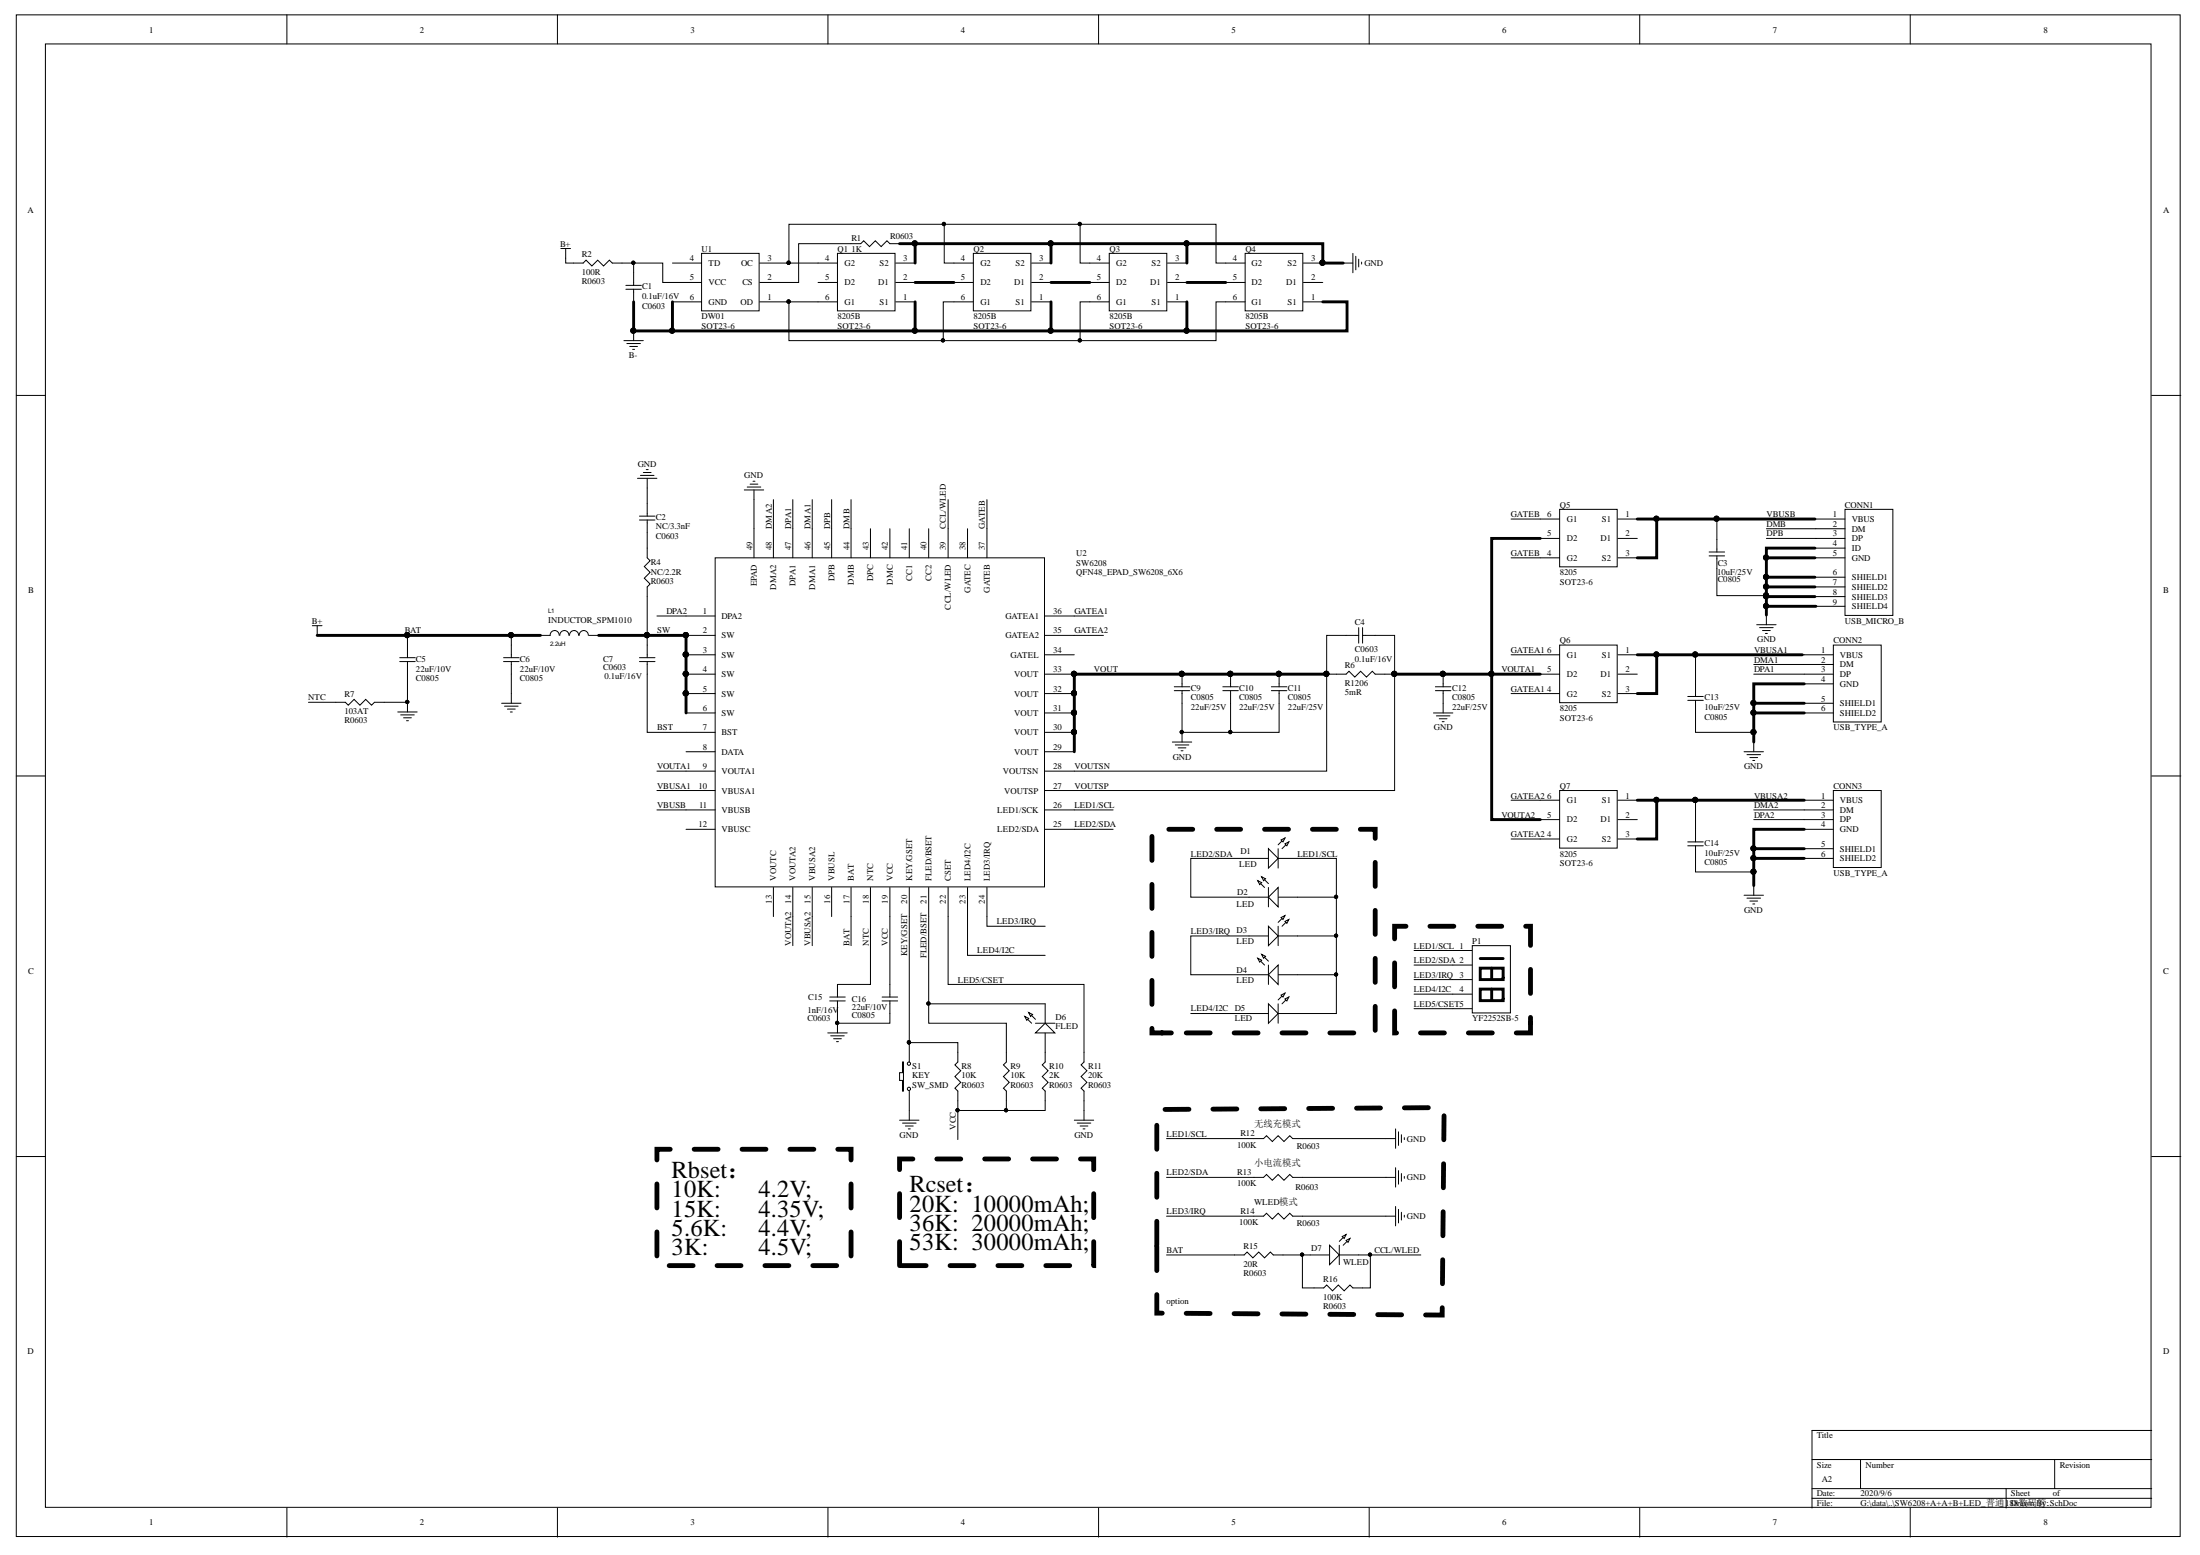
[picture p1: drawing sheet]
# Altium project SW6208+A+A+B+LED_普通188数码管.PrjPCB
1 sheet, 51 parts. Net scope: global (net labels, ports and power ports of the same name join across sheets).

## Sheet SW6208+A+A+B+LED_普通188数码管.SchDoc
size A2

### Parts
C1  0.1uF/16V  [C0603]
C2  NC/3.3nF  [C0603]
C3  10uF/25V  [C0805]
C4  C0603  value 0.1uF/16V  [C0603]
C5  22uF/10V  [C0805]
C6  22uF/10V  [C0805]
C7  0.1uF/16V  [C0603]
C9  C0805  value 22uF/25V  [C0805]
C10  C0805  value 22uF/25V  [C0805]
C11  C0805  value 22uF/25V  [C0805]
C12  C0805  value 22uF/25V  [C0805]
C13  10uF/25V  [C0805]
C14  10uF/25V  [C0805]
C15  1nF/16V  [C0603]
C16  22uF/10V  [C0805]
CONN1  USB_MICRO_B  [USB_MICRO_B]
CONN2  USB_TYPE_A  [USB_TYPE_A]
CONN3  USB_TYPE_A  [USB_TYPE_A]
D1  LED  [LED0603]
D2  LED  [LED0603]
D3  LED  [LED0603]
D4  LED  [LED0603]
D5  LED  [LED0603]
D6  FLED  [LED0603]
D7  WLED  [LED_5MM]
L1  2.2uH  [INDUCTOR_SPM1010]
P1  YF2252SB-5  [LED_Display_5]
Q1  8205B  [SOT23-6]
Q2  8205B  [SOT23-6]
Q3  8205B  [SOT23-6]
Q4  8205B  [SOT23-6]
Q5  8205  [SOT23-6]
Q6  8205  [SOT23-6]
Q7  8205  [SOT23-6]
R1  1K  [R0603]
R2  100R  [R0603]
R4  NC/2.2R  [R0603]
R6  R1206  value 5mR  [1206]
R7  103AT  [R0603]
R8  10K  [R0603]
R9  10K  [R0603]
R10  2K  [R0603]
R11  20K  [R0603]
R12  100K  [R0603]
R13  100K  [R0603]
R14  100K  [R0603]
R15  20R  [R0603]
R16  100K  [R0603]
S1  KEY  [SW_SMD]
U1  DW01  [SOT23-6]
U2  SW6208  Footprint: QFN48_EPAD_SW6208_6X6  [QFN48_6X6_EPAD]

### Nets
B-: C1.1 Q1.1(S1) Q2.1(S1) Q3.1(S1) Q4.1(S1) U1.6(GND)
BAT: C5.2 C6.2 L1.1 R2.1 R15.1 U2.17(BAT)  [also labelled B+]
GND: C2.2 C3.1 C5.1 C6.1 C9.1 C10.1 C11.1 C12.1 C13.1 C14.1 C15.2 C16.2 CONN1.9(SHIELD4) CONN2.4(GND) CONN2.5(SHIELD1) CONN2.6(SHIELD2) CONN3.4(GND) CONN3.5(SHIELD1) CONN3.6(SHIELD2) Q1.3(S2) Q2.3(S2) Q3.3(S2) Q4.3(S2) R1.2 R7.1 R11.1 R12.2 R13.2 R14.2 S1.1 U2.49(EPAD)
BST: C7.1 U2.7(BST)
CCL/WLED: D7.2(K) R16.2 U2.39(CCL/WLED)
DMA1: CONN2.2(DM) U2.46(DMA1)
DMA2: CONN3.2(DM) U2.48(DMA2)
DMB: CONN1.2(DM) U2.44(DMB)
DPA1: CONN2.3(DP) U2.47(DPA1)
DPA2: CONN3.3(DP) U2.1(DPA2)
DPB: CONN1.3(DP) U2.45(DPB)
FLED/BSET: D6.2(K) R9.2 U2.21(FLED/BSET)
GATEA1: Q6.4(G2) Q6.6(G1) U2.36(GATEA1)
GATEA2: Q7.4(G2) Q7.6(G1) U2.35(GATEA2)
GATEB: Q5.4(G2) Q5.6(G1) U2.37(GATEB)
KEY/GSET: R8.2 S1.2 U2.20(KEY/GSET)
LED1/SCL: D1.2(K) D2.1(A) D3.2(K) D4.1(A) D5.2(K) P1.1(F) R12.1 U2.26(LED1/SCK)
LED2/SDA: D1.1(A) D2.2(K) P1.2(C) R13.1 U2.25(LED2/SDA)
LED3/IRQ: D3.1(A) D4.2(K) P1.3(D) R14.1 U2.24(LED3/IRQ)
LED4/I2C: D5.1(A) P1.4(E) U2.23(LED4/I2C)
LED5/CSET: P1.5(G) R11.2 U2.22(CSET)
NTC: C15.1 R7.2 U2.18(NTC)
SW: C7.2 L1.2 R4.2 U2.2(SW) U2.3(SW) U2.4(SW) U2.5(SW) U2.6(SW)
VBUSA1: C13.2 CONN2.1(VBUS) Q6.1(S1) Q6.3(S2) U2.10(VBUSA1)
VBUSA2: C14.2 CONN3.1(VBUS) Q7.1(S1) Q7.3(S2) U2.15(VBUSA2)
VBUSB: C3.2 Q5.1(S1) Q5.3(S2) U2.11(VBUSB)
VCC: C16.1 R8.1 R9.1 R10.1 U2.19(VCC)
VOUT: C4.1 C9.2 C10.2 C11.2 R6.1 U2.28(VOUTSN) U2.29(VOUT) U2.30(VOUT) U2.31(VOUT) U2.32(VOUT) U2.33(VOUT)  [also labelled VOUTSN]
VOUTA1: C4.2 C12.2 Q5.5(D2) Q6.5(D2) Q7.5(D2) R6.2 U2.9(VOUTA1) U2.14(VOUTA2) U2.27(VOUTSP)  [also labelled VOUTA2, VOUTSP]
NetC1_2: C1.2 R2.2 U1.5(VCC)
NetC2_1: C2.1 R4.1
NetD6_1: D6.1(A) R10.2
NetD7_1: D7.1(A) R15.2 R16.1
NetQ1_2: Q1.2(D1) Q2.5(D2)
NetQ1_4: Q1.4(G2) Q2.4(G2) Q3.4(G2) Q4.4(G2) U1.3(OC)
NetQ1_6: Q1.6(G1) Q2.6(G1) Q3.6(G1) Q4.6(G1) U1.1(OD)
NetQ2_2: Q2.2(D1) Q3.5(D2)
NetQ3_2: Q3.2(D1) Q4.5(D2)
NetR1_1: R1.1 U1.2(CS)

Not connected (* = marked no-connect by the designer): CONN1 1(VBUS) 4(ID) 5(GND) 6(SHIELD1) 7(SHIELD2) 8(SHIELD3); Q1 5(D2); Q4 2(D1); Q5 2(D1); Q6 2(D1); Q7 2(D1); U1 4(TD); U2 8(DATA) 12(VBUSC) 13(VOUTC) 16(VBUSL) 34(GATEL) 38(GATEC) 40(CC2) 41(CC1) 42(DMC) 43(DPC)

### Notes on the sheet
- (near R12) 无线充模式
- (near R13) 小电流模式
- Rbset：
- 10K:      4.2V;
- Rcset：
- 20K:  10000mAh;
- (near R14) WLED模式
- 15K:      4.35V;
- 5.6K:     4.4V;
- 3K:        4.5V;
- 36K:  20000mAh;
- 53K:  30000mAh;
- option
